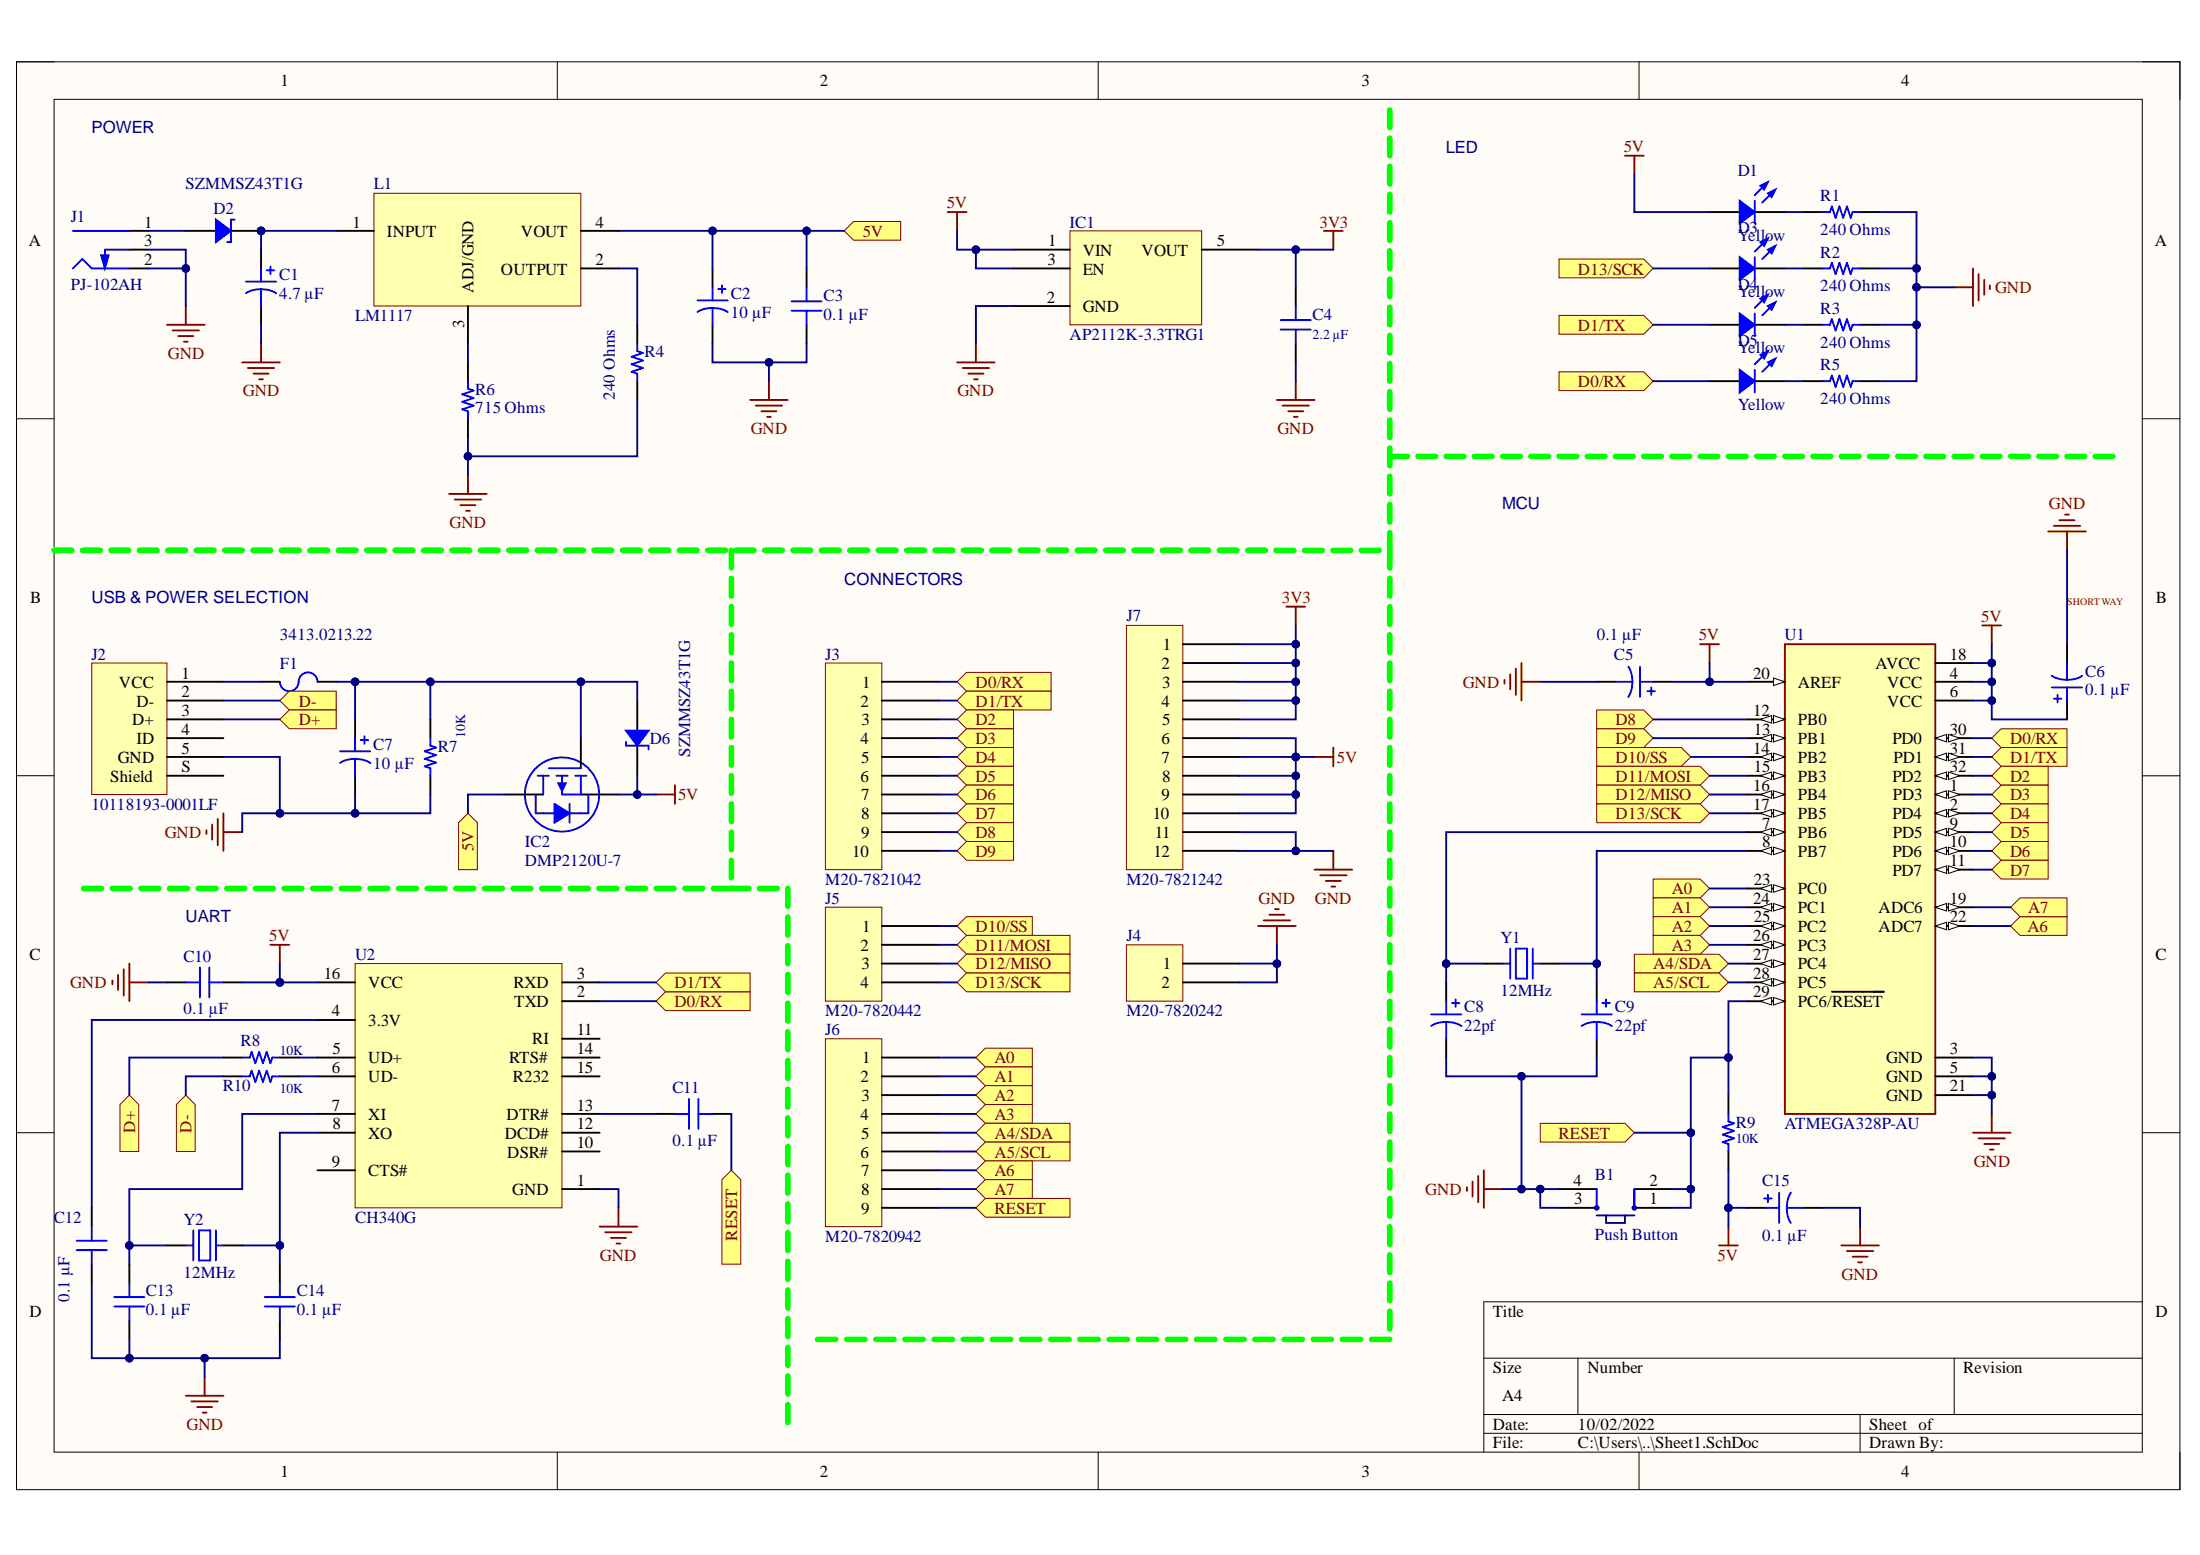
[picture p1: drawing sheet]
# Altium project 006_ARDUNIO.PrjPcb
1 sheet, 47 parts. Net scope: flat (ports and power ports of the same name join across sheets).
Board file: PCB1.PcbDoc

## Sheet Sheet1.SchDoc
size A4; SheetNumber: 1; SheetTotal: 1

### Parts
B1  Push Button  [PUSB BUTTON-SMD]
C1  4.7 µF  [CAP POL 1206_3216]
C2  10 µF  [CAP POL 1206_3216]
C3  0.1 µF  [CAP 0805_2012]
C4  2.2 µF  [CAP 0805_2012]
C5  0.1 µF  [CAP POL 1206_3216]
C6  0.1 µF  [CAP POL 1206_3216]
C7  10 µF  [CAP POL 1206_3216]
C8  22pf  [CAP POL 1206_3216]
C9  22pf  [CAP POL 1206_3216]
C10  0.1 µF  [CAP 0805_2012]
C11  0.1 µF  [CAP 0805_2012]
C12  0.1 µF  [CAP 0805_2012]
C13  0.1 µF  [CAP 0805_2012]
C14  0.1 µF  [CAP 0805_2012]
C15  0.1 µF  [CAP POL 1206_3216]
D1  Yellow  [LED 0805_2012 YELLOW]
D2  SZMMSZ43T1G  [SOD-123]
D3  Yellow  [LED 0805_2012 YELLOW]
D4  Yellow  [LED 0805_2012 YELLOW]
D5  Yellow  [LED 0805_2012 YELLOW]
D6  SZMMSZ43T1G  [SOD-123]
F1  3413.0213.22  [FUSE 1206_3216 0.6MM]
IC1  AP2112K-3.3TRG1  [DIODES SOT-23-5 W5]
IC2  DMP2120U-7  [DIODES SOT-23-3]
J1  PJ-102AH  [CUI PJ-102AH]
J2  10118193-0001LF  [FCI USB 10118193-0001LF]
J3  M20-7821042  [HARWIN M20-7821045]
J4  M20-7820242  [HARWIN M20-7820245]
J5  M20-7820442  [HARWIN M20-7820445]
J6  M20-7820942  [HARWIN M20-7820945]
J7  M20-7821242  [HARWIN M20-7821245]
L1  LM1117  [LM1117_SOT230P700X180-4N]
R1  240 Ohms  [RES 0805_2012]
R2  240 Ohms  [RES 0805_2012]
R3  240 Ohms  [RES 0805_2012]
R4  240 Ohms  [RES 0805_2012]
R5  240 Ohms  [RES 0805_2012]
R6  715 Ohms  [RES 0805_2012]
R7  10K  [RES 0805_2012]
R8  10K  [RES 0805_2012]
R9  10K  [RES 0805_2012]
R10  10K  [RES 0805_2012]
U1  ATMEGA328P-AU  [QFP80P900X900X120-32N]
U2  CH340G  [CH340G]
Y1  12MHz  [TXC 9C]
Y2  12MHz  [TXC 9C]

### Ports
5V (in, see Sheet1[1C]), 5V (in, see Sheet1[2A]), A0 (in, see Sheet1[2C]), A0 (in, see Sheet1[4C]), A1 (in, see Sheet1[2C]), A1 (in, see Sheet1[4C]), A2 (in, see Sheet1[2C]), A2 (in, see Sheet1[4C]), A3 (in, see Sheet1[2C]), A3 (in, see Sheet1[4C]), A4/SDA (in, see Sheet1[2D]), A4/SDA (in, see Sheet1[3C]), A5/SCL (in, see Sheet1[2D]), A5/SCL (in, see Sheet1[3C]), A6 (in, see Sheet1[2D]), A6 (in, see Sheet1[4C]), A7 (in, see Sheet1[2D]), A7 (in, see Sheet1[4C]), D0/RX (in, see Sheet1[2B], Sheet1[2C], Sheet1[3A]), D0/RX (in, see Sheet1[2B], Sheet1[2C], Sheet1[4B]), D0/RX (in, see Sheet1[2B], Sheet1[3A], Sheet1[4B]), D0/RX (in, see Sheet1[2C], Sheet1[3A], Sheet1[4B]), D1/TX (in, see Sheet1[2B], Sheet1[2C], Sheet1[3A]), D1/TX (in, see Sheet1[2B], Sheet1[2C], Sheet1[4B]), D1/TX (in, see Sheet1[2B], Sheet1[3A], Sheet1[4B]), D1/TX (in, see Sheet1[2C], Sheet1[3A], Sheet1[4B]), D2 (in, see Sheet1[2B]), D2 (in, see Sheet1[4C]), D3 (in, see Sheet1[2B]), D3 (in, see Sheet1[4C]), D4 (in, see Sheet1[2B]), D4 (in, see Sheet1[4C]), D5 (in, see Sheet1[2C]), D5 (in, see Sheet1[4C]), D6 (in, see Sheet1[2C]), D6 (in, see Sheet1[4C]), D7 (in, see Sheet1[2C]), D7 (in, see Sheet1[4C]), D8 (in, see Sheet1[2C]), D8 (in, see Sheet1[3B]), D9 (in, see Sheet1[2C]), D9 (in, see Sheet1[3B]), D10/SS (in, see Sheet1[2C]), D10/SS (in, see Sheet1[3B]), D11/MOSI (in, see Sheet1[2C]), D11/MOSI (in, see Sheet1[3C]), D12/MISO (in, see Sheet1[2C]), D12/MISO (in, see Sheet1[3C]), D13/SCK (in, see Sheet1[2C], Sheet1[3A]), D13/SCK (in, see Sheet1[2C], Sheet1[3C]), D13/SCK (in, see Sheet1[3A], Sheet1[3C]), D+ (in, see Sheet1[1B]), D+ (in, see Sheet1[1D]), D- (in, see Sheet1[1B]), D- (in, see Sheet1[1D]), RESET (in, see Sheet1[2D]), RESET (in, see Sheet1[2D], Sheet1[3D])

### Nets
3V3: C4.2 IC1.5(VOUT) J7.1 J7.2 J7.3 J7.4 J7.5
5V: C5.1 C6.1 C10.1 C15.1 D1.1 D6.2 IC1.1(VIN) IC1.3(EN) IC2.2(S) J7.6 J7.7 J7.8 J7.9 J7.10 R9.2 U1.4(VCC) U1.6(VCC) U1.18(AVCC) U1.20(AREF) U2.16(VCC)
SHORT WAY: B1.3 B1.4 C1.2 C2.2 C3.1 C4.1 C5.2 C6.2 C7.2 C8.2 C9.2 C10.2 C12.1 C13.2 C14.2 C15.2 IC1.2(GND) J1.2(Outer) J1.3(SW) J2.5(GND) J4.1 J4.2 J7.11 J7.12 R1.1 R2.1 R3.1 R4.1 R5.1 R6.1 R7.1 U1.3(GND) U1.5(GND) U1.21(GND) U2.1(GND)  [also labelled GND]
NetB1_1: B1.1 B1.2 C11.1 J6.9 R9.1 U1.29(PC6/~{RESET}) ; port RESET
NetC1_1: C1.1 D2.2 L1.1(INPUT)
NetC2_1: C2.1 C3.2 IC2.3(D) L1.4(VOUT) ; port 5V
NetC7_1: C7.1 D6.1 F1.1 IC2.1(G) R7.2
NetC8_1: C8.1 U1.7(PB6) Y1.1
NetC9_1: C9.1 U1.8(PB7) Y1.2
NetC11_2: C11.2 U2.13(DTR#)
NetC12_2: C12.2 U2.4(3.3V)
NetC13_1: C13.1 U2.7(XI) Y2.1
NetC14_1: C14.1 U2.8(XO) Y2.2
NetD1_2: D1.2 R1.2
NetD2_1: D2.1 J1.1(Centre)
NetD3_1: D3.1 J5.4 U1.17(PB5) ; port D13/SCK
NetD3_2: D3.2 R2.2
NetD4_1: D4.1 J3.2 U1.31(PD1) U2.3(RXD) ; port D1/TX
NetD4_2: D4.2 R3.2
NetD5_1: D5.1 J3.1 U1.30(PD0) U2.2(TXD) ; port D0/RX
NetD5_2: D5.2 R5.2
NetF1_2: F1.2 J2.1(VCC)
NetJ2_2: J2.2(D-) R10.2 ; port D-
NetJ2_3: J2.3(D+) R8.2 ; port D+
NetJ3_3: J3.3 U1.32(PD2) ; port D2
NetJ3_4: J3.4 U1.1(PD3) ; port D3
NetJ3_5: J3.5 U1.2(PD4) ; port D4
NetJ3_6: J3.6 U1.9(PD5) ; port D5
NetJ3_7: J3.7 U1.10(PD6) ; port D6
NetJ3_8: J3.8 U1.11(PD7) ; port D7
NetJ3_9: J3.9 U1.12(PB0) ; port D8
NetJ3_10: J3.10 U1.13(PB1) ; port D9
NetJ5_1: J5.1 U1.14(PB2) ; port D10/SS
NetJ5_2: J5.2 U1.15(PB3) ; port D11/MOSI
NetJ5_3: J5.3 U1.16(PB4) ; port D12/MISO
NetJ6_1: J6.1 U1.23(PC0) ; port A0
NetJ6_2: J6.2 U1.24(PC1) ; port A1
NetJ6_3: J6.3 U1.25(PC2) ; port A2
NetJ6_4: J6.4 U1.26(PC3) ; port A3
NetJ6_5: J6.5 U1.27(PC4) ; port A4/SDA
NetJ6_6: J6.6 U1.28(PC5) ; port A5/SCL
NetJ6_7: J6.7 U1.22(ADC7) ; port A6
NetJ6_8: J6.8 U1.19(ADC6) ; port A7
NetL1_2: L1.2(OUTPUT) R4.2
NetL1_3: L1.3(ADJ/GND) R6.2
NetR8_1: R8.1 U2.5(UD+)
NetR10_1: R10.1 U2.6(UD-)

Not connected (* = marked no-connect by the designer): J2 4(ID) S(Shield); U2 9(CTS#) 10(DSR#) 11(RI) 12(DCD#) 14(RTS#) 15(R232)

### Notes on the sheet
- POWER
- LED
- CONNECTORS
- MCU
- USB & POWER SELECTION
- (near C10) UART
